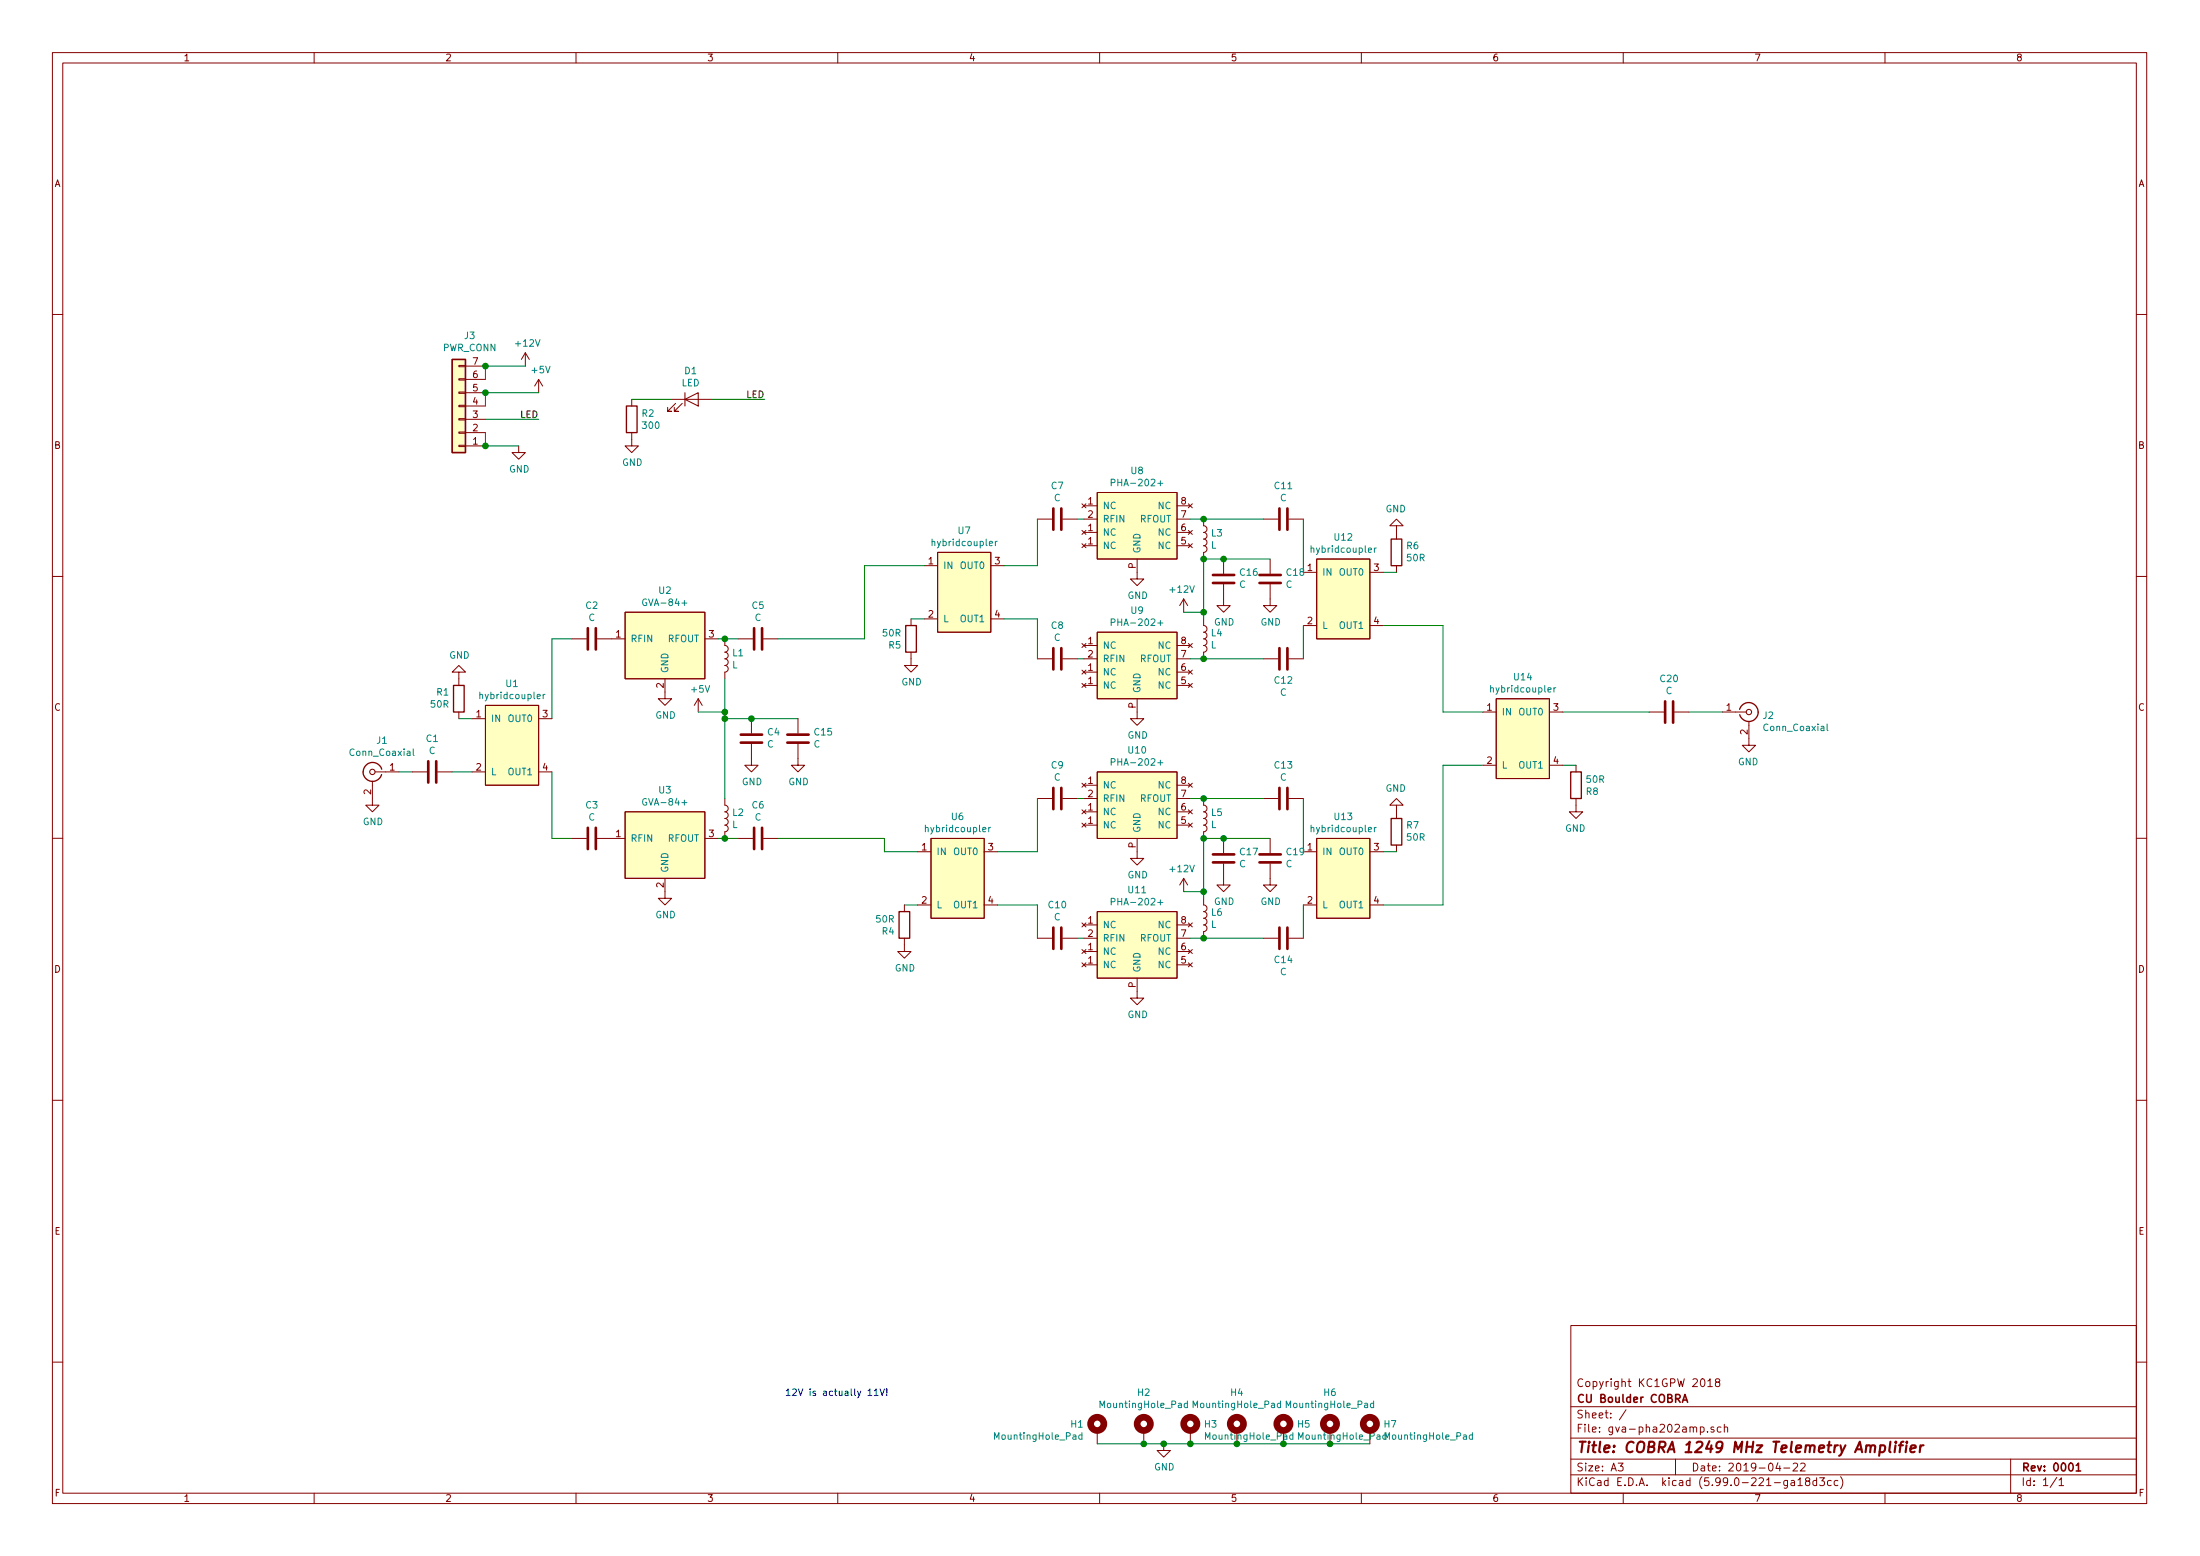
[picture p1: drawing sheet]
EESchema Schematic File Version 5
EELAYER 30 0
EELAYER END
$Descr A3 16535 11693
encoding utf-8
Sheet 1 1
Title "COBRA 1249 MHz Telemetry Amplifier"
Date "2019-04-22"
Rev "0001"
Comp "CU Boulder COBRA"
Comment1 "Copyright KC1GPW 2018"
Comment2 ""
Comment3 ""
Comment4 ""
Comment5 ""
Comment6 ""
Comment7 ""
Comment8 ""
Comment9 ""
$EndDescr
$Comp
L av3-rf-library:GVA-84+ U2
U 1 1
P 5000 4850
F 0 "U2" H 5000 5265 50  0000 C CNN
F 1 "GVA-84+" H 5000 5174 50  0000 C CNN
F 2 "Package_TO_SOT_SMD:SOT-89-3" H 5200 5150 50  0001 C CNN
F 3 "" H 5200 5150 50  0001 C CNN
	1    5000 4850
	1    0    0    -1  
$EndComp
$Comp
L av3-rf-library:GVA-84+ U3
U 1 1
P 5000 6350
F 0 "U3" H 5000 6765 50  0000 C CNN
F 1 "GVA-84+" H 5000 6674 50  0000 C CNN
F 2 "Package_TO_SOT_SMD:SOT-89-3" H 5200 6650 50  0001 C CNN
F 3 "" H 5200 6650 50  0001 C CNN
	1    5000 6350
	1    0    0    -1  
$EndComp
$Comp
L av3-rf-library:PHA-202+ U8
U 1 1
P 8550 3950
F 0 "U8" H 8550 4365 50  0000 C CNN
F 1 "PHA-202+" H 8550 4274 50  0000 C CNN
F 2 "gva-pha202amp:DL1636" H 8550 3950 50  0001 C CNN
F 3 "" H 8550 3950 50  0001 C CNN
	1    8550 3950
	1    0    0    -1  
$EndComp
$Comp
L av3-rf-library:PHA-202+ U9
U 1 1
P 8550 5000
F 0 "U9" H 8550 5415 50  0000 C CNN
F 1 "PHA-202+" H 8550 5324 50  0000 C CNN
F 2 "gva-pha202amp:DL1636" H 8550 5000 50  0001 C CNN
F 3 "" H 8550 5000 50  0001 C CNN
	1    8550 5000
	1    0    0    -1  
$EndComp
$Comp
L av3-rf-library:PHA-202+ U10
U 1 1
P 8550 6050
F 0 "U10" H 8550 6465 50  0000 C CNN
F 1 "PHA-202+" H 8550 6374 50  0000 C CNN
F 2 "gva-pha202amp:DL1636" H 8550 6050 50  0001 C CNN
F 3 "" H 8550 6050 50  0001 C CNN
	1    8550 6050
	1    0    0    -1  
$EndComp
$Comp
L av3-rf-library:PHA-202+ U11
U 1 1
P 8550 7100
F 0 "U11" H 8550 7515 50  0000 C CNN
F 1 "PHA-202+" H 8550 7424 50  0000 C CNN
F 2 "gva-pha202amp:DL1636" H 8550 7100 50  0001 C CNN
F 3 "" H 8550 7100 50  0001 C CNN
	1    8550 7100
	1    0    0    -1  
$EndComp
$Comp
L power:GND #PWR0101
U 1 1
P 8550 4300
F 0 "#PWR0101" H 8550 4050 50  0001 C CNN
F 1 "GND" H 8555 4127 50  0000 C CNN
F 2 "" H 8550 4300 50  0001 C CNN
F 3 "" H 8550 4300 50  0001 C CNN
	1    8550 4300
	1    0    0    -1  
$EndComp
$Comp
L power:GND #PWR0102
U 1 1
P 8550 7450
F 0 "#PWR0102" H 8550 7200 50  0001 C CNN
F 1 "GND" H 8555 7277 50  0000 C CNN
F 2 "" H 8550 7450 50  0001 C CNN
F 3 "" H 8550 7450 50  0001 C CNN
	1    8550 7450
	1    0    0    -1  
$EndComp
$Comp
L power:GND #PWR0103
U 1 1
P 8550 6400
F 0 "#PWR0103" H 8550 6150 50  0001 C CNN
F 1 "GND" H 8555 6227 50  0000 C CNN
F 2 "" H 8550 6400 50  0001 C CNN
F 3 "" H 8550 6400 50  0001 C CNN
	1    8550 6400
	1    0    0    -1  
$EndComp
$Comp
L power:GND #PWR0104
U 1 1
P 8550 5350
F 0 "#PWR0104" H 8550 5100 50  0001 C CNN
F 1 "GND" H 8555 5177 50  0000 C CNN
F 2 "" H 8550 5350 50  0001 C CNN
F 3 "" H 8550 5350 50  0001 C CNN
	1    8550 5350
	1    0    0    -1  
$EndComp
$Comp
L Device:C C2
U 1 1
P 4450 4800
F 0 "C2" V 4198 4800 50  0000 C CNN
F 1 "C" V 4289 4800 50  0000 C CNN
F 2 "Capacitor_SMD:C_0603_1608Metric_Pad1.05x0.95mm_HandSolder" H 4488 4650 50  0001 C CNN
F 3 "~" H 4450 4800 50  0001 C CNN
	1    4450 4800
	0    1    1    0   
$EndComp
$Comp
L Device:C C3
U 1 1
P 4450 6300
F 0 "C3" V 4198 6300 50  0000 C CNN
F 1 "C" V 4289 6300 50  0000 C CNN
F 2 "Capacitor_SMD:C_0603_1608Metric_Pad1.05x0.95mm_HandSolder" H 4488 6150 50  0001 C CNN
F 3 "~" H 4450 6300 50  0001 C CNN
	1    4450 6300
	0    1    1    0   
$EndComp
Wire Wire Line
	4300 4800 4150 4800
Wire Wire Line
	4150 4800 4150 5400
Wire Wire Line
	4150 5800 4150 6300
Wire Wire Line
	4150 6300 4300 6300
$Comp
L power:GND #PWR0106
U 1 1
P 5000 6700
F 0 "#PWR0106" H 5000 6450 50  0001 C CNN
F 1 "GND" H 5005 6527 50  0000 C CNN
F 2 "" H 5000 6700 50  0001 C CNN
F 3 "" H 5000 6700 50  0001 C CNN
	1    5000 6700
	1    0    0    -1  
$EndComp
$Comp
L power:GND #PWR0107
U 1 1
P 5000 5200
F 0 "#PWR0107" H 5000 4950 50  0001 C CNN
F 1 "GND" H 5005 5027 50  0000 C CNN
F 2 "" H 5000 5200 50  0001 C CNN
F 3 "" H 5000 5200 50  0001 C CNN
	1    5000 5200
	1    0    0    -1  
$EndComp
$Comp
L Device:C C5
U 1 1
P 5700 4800
F 0 "C5" V 5448 4800 50  0000 C CNN
F 1 "C" V 5539 4800 50  0000 C CNN
F 2 "Capacitor_SMD:C_0603_1608Metric_Pad1.05x0.95mm_HandSolder" H 5738 4650 50  0001 C CNN
F 3 "~" H 5700 4800 50  0001 C CNN
	1    5700 4800
	0    1    1    0   
$EndComp
$Comp
L Device:C C6
U 1 1
P 5700 6300
F 0 "C6" V 5448 6300 50  0000 C CNN
F 1 "C" V 5539 6300 50  0000 C CNN
F 2 "Capacitor_SMD:C_0603_1608Metric_Pad1.05x0.95mm_HandSolder" H 5738 6150 50  0001 C CNN
F 3 "~" H 5700 6300 50  0001 C CNN
	1    5700 6300
	0    1    1    0   
$EndComp
$Comp
L Device:L L2
U 1 1
P 5450 6150
F 0 "L2" H 5503 6196 50  0000 L CNN
F 1 "L" H 5503 6105 50  0000 L CNN
F 2 "Capacitor_SMD:C_0603_1608Metric_Pad1.05x0.95mm_HandSolder" H 5450 6150 50  0001 C CNN
F 3 "~" H 5450 6150 50  0001 C CNN
	1    5450 6150
	1    0    0    -1  
$EndComp
$Comp
L Device:L L1
U 1 1
P 5450 4950
F 0 "L1" H 5503 4996 50  0000 L CNN
F 1 "L" H 5503 4905 50  0000 L CNN
F 2 "Capacitor_SMD:C_0603_1608Metric_Pad1.05x0.95mm_HandSolder" H 5450 4950 50  0001 C CNN
F 3 "~" H 5450 4950 50  0001 C CNN
	1    5450 4950
	1    0    0    -1  
$EndComp
Wire Wire Line
	5400 4800 5450 4800
Connection ~ 5450 4800
Wire Wire Line
	5450 4800 5550 4800
Wire Wire Line
	5400 6300 5450 6300
Connection ~ 5450 6300
Wire Wire Line
	5450 6300 5550 6300
$Comp
L power:+5V #PWR0108
U 1 1
P 5250 5350
F 0 "#PWR0108" H 5250 5200 50  0001 C CNN
F 1 "+5V" H 5265 5523 50  0000 C CNN
F 2 "" H 5250 5350 50  0001 C CNN
F 3 "" H 5250 5350 50  0001 C CNN
	1    5250 5350
	1    0    0    -1  
$EndComp
Wire Wire Line
	5250 5350 5450 5350
$Comp
L Device:C C4
U 1 1
P 5650 5550
F 0 "C4" H 5535 5504 50  0000 R CNN
F 1 "C" H 5535 5595 50  0000 R CNN
F 2 "Capacitor_SMD:C_0603_1608Metric_Pad1.05x0.95mm_HandSolder" H 5688 5400 50  0001 C CNN
F 3 "~" H 5650 5550 50  0001 C CNN
	1    5650 5550
	-1   0    0    1   
$EndComp
Wire Wire Line
	5450 5400 5650 5400
$Comp
L power:GND #PWR0109
U 1 1
P 5650 5700
F 0 "#PWR0109" H 5650 5450 50  0001 C CNN
F 1 "GND" H 5655 5527 50  0000 C CNN
F 2 "" H 5650 5700 50  0001 C CNN
F 3 "" H 5650 5700 50  0001 C CNN
	1    5650 5700
	1    0    0    -1  
$EndComp
$Comp
L av3-rf-library:hybridcoupler U7
U 1 1
P 7250 4450
F 0 "U7" H 7250 4915 50  0000 C CNN
F 1 "hybridcoupler" H 7250 4824 50  0000 C CNN
F 2 "gva-pha202amp:hybrid-branchline-coupler-1249" H 7250 4800 50  0001 C CNN
F 3 "" H 7250 4800 50  0001 C CNN
	1    7250 4450
	1    0    0    -1  
$EndComp
$Comp
L Device:R R5
U 1 1
P 6850 4800
F 0 "R5" H 6780 4754 50  0000 R CNN
F 1 "50R" H 6780 4845 50  0000 R CNN
F 2 "Capacitor_SMD:C_0603_1608Metric_Pad1.05x0.95mm_HandSolder" V 6780 4800 50  0001 C CNN
F 3 "~" H 6850 4800 50  0001 C CNN
	1    6850 4800
	1    0    0    -1  
$EndComp
$Comp
L power:GND #PWR0112
U 1 1
P 6850 4950
F 0 "#PWR0112" H 6850 4700 50  0001 C CNN
F 1 "GND" H 6855 4777 50  0000 C CNN
F 2 "" H 6850 4950 50  0001 C CNN
F 3 "" H 6850 4950 50  0001 C CNN
	1    6850 4950
	1    0    0    -1  
$EndComp
Wire Wire Line
	6850 4650 6950 4650
$Comp
L av3-rf-library:hybridcoupler U6
U 1 1
P 7200 6600
F 0 "U6" H 7200 7065 50  0000 C CNN
F 1 "hybridcoupler" H 7200 6974 50  0000 C CNN
F 2 "gva-pha202amp:hybrid-branchline-coupler-1249" H 7200 6950 50  0001 C CNN
F 3 "" H 7200 6950 50  0001 C CNN
	1    7200 6600
	1    0    0    -1  
$EndComp
$Comp
L Device:R R4
U 1 1
P 6800 6950
F 0 "R4" H 6730 6904 50  0000 R CNN
F 1 "50R" H 6730 6995 50  0000 R CNN
F 2 "Capacitor_SMD:C_0603_1608Metric_Pad1.05x0.95mm_HandSolder" V 6730 6950 50  0001 C CNN
F 3 "~" H 6800 6950 50  0001 C CNN
	1    6800 6950
	1    0    0    -1  
$EndComp
$Comp
L power:GND #PWR0113
U 1 1
P 6800 7100
F 0 "#PWR0113" H 6800 6850 50  0001 C CNN
F 1 "GND" H 6805 6927 50  0000 C CNN
F 2 "" H 6800 7100 50  0001 C CNN
F 3 "" H 6800 7100 50  0001 C CNN
	1    6800 7100
	1    0    0    -1  
$EndComp
Wire Wire Line
	6800 6800 6900 6800
Wire Wire Line
	6650 6400 6900 6400
Wire Wire Line
	6500 4250 6950 4250
$Comp
L av3-rf-library:hybridcoupler U12
U 1 1
P 10100 4500
F 0 "U12" H 10100 4965 50  0000 C CNN
F 1 "hybridcoupler" H 10100 4874 50  0000 C CNN
F 2 "gva-pha202amp:hybrid-branchline-coupler-1249" H 10100 4850 50  0001 C CNN
F 3 "" H 10100 4850 50  0001 C CNN
	1    10100 4500
	1    0    0    -1  
$EndComp
$Comp
L Device:R R6
U 1 1
P 10500 4150
F 0 "R6" H 10430 4104 50  0000 R CNN
F 1 "50R" H 10430 4195 50  0000 R CNN
F 2 "Capacitor_SMD:C_1206_3216Metric_Pad1.42x1.75mm_HandSolder" V 10430 4150 50  0001 C CNN
F 3 "~" H 10500 4150 50  0001 C CNN
	1    10500 4150
	-1   0    0    1   
$EndComp
$Comp
L power:GND #PWR0114
U 1 1
P 10500 4000
F 0 "#PWR0114" H 10500 3750 50  0001 C CNN
F 1 "GND" H 10505 3827 50  0000 C CNN
F 2 "" H 10500 4000 50  0001 C CNN
F 3 "" H 10500 4000 50  0001 C CNN
	1    10500 4000
	-1   0    0    1   
$EndComp
Wire Wire Line
	10500 4300 10400 4300
$Comp
L av3-rf-library:hybridcoupler U13
U 1 1
P 10100 6600
F 0 "U13" H 10100 7065 50  0000 C CNN
F 1 "hybridcoupler" H 10100 6974 50  0000 C CNN
F 2 "gva-pha202amp:hybrid-branchline-coupler-1249" H 10100 6950 50  0001 C CNN
F 3 "" H 10100 6950 50  0001 C CNN
	1    10100 6600
	1    0    0    -1  
$EndComp
$Comp
L Device:R R7
U 1 1
P 10500 6250
F 0 "R7" H 10430 6204 50  0000 R CNN
F 1 "50R" H 10430 6295 50  0000 R CNN
F 2 "Capacitor_SMD:C_1206_3216Metric_Pad1.42x1.75mm_HandSolder" V 10430 6250 50  0001 C CNN
F 3 "~" H 10500 6250 50  0001 C CNN
	1    10500 6250
	-1   0    0    1   
$EndComp
$Comp
L power:GND #PWR0115
U 1 1
P 10500 6100
F 0 "#PWR0115" H 10500 5850 50  0001 C CNN
F 1 "GND" H 10505 5927 50  0000 C CNN
F 2 "" H 10500 6100 50  0001 C CNN
F 3 "" H 10500 6100 50  0001 C CNN
	1    10500 6100
	-1   0    0    1   
$EndComp
Wire Wire Line
	10500 6400 10400 6400
$Comp
L Device:R R8
U 1 1
P 11850 5900
F 0 "R8" H 11780 5854 50  0000 R CNN
F 1 "50R" H 11780 5945 50  0000 R CNN
F 2 "Capacitor_SMD:C_1206_3216Metric_Pad1.42x1.75mm_HandSolder" V 11780 5900 50  0001 C CNN
F 3 "~" H 11850 5900 50  0001 C CNN
	1    11850 5900
	-1   0    0    -1  
$EndComp
$Comp
L power:GND #PWR0116
U 1 1
P 11850 6050
F 0 "#PWR0116" H 11850 5800 50  0001 C CNN
F 1 "GND" H 11855 5877 50  0000 C CNN
F 2 "" H 11850 6050 50  0001 C CNN
F 3 "" H 11850 6050 50  0001 C CNN
	1    11850 6050
	-1   0    0    -1  
$EndComp
Wire Wire Line
	11850 5750 11750 5750
$Comp
L Device:C C7
U 1 1
P 7950 3900
F 0 "C7" V 7698 3900 50  0000 C CNN
F 1 "C" V 7789 3900 50  0000 C CNN
F 2 "Capacitor_SMD:C_0603_1608Metric_Pad1.05x0.95mm_HandSolder" H 7988 3750 50  0001 C CNN
F 3 "~" H 7950 3900 50  0001 C CNN
	1    7950 3900
	0    1    1    0   
$EndComp
$Comp
L Device:C C8
U 1 1
P 7950 4950
F 0 "C8" V 7698 4950 50  0000 C CNN
F 1 "C" V 7789 4950 50  0000 C CNN
F 2 "Capacitor_SMD:C_0603_1608Metric_Pad1.05x0.95mm_HandSolder" H 7988 4800 50  0001 C CNN
F 3 "~" H 7950 4950 50  0001 C CNN
	1    7950 4950
	0    1    1    0   
$EndComp
$Comp
L Device:C C9
U 1 1
P 7950 6000
F 0 "C9" V 7698 6000 50  0000 C CNN
F 1 "C" V 7789 6000 50  0000 C CNN
F 2 "Capacitor_SMD:C_0603_1608Metric_Pad1.05x0.95mm_HandSolder" H 7988 5850 50  0001 C CNN
F 3 "~" H 7950 6000 50  0001 C CNN
	1    7950 6000
	0    1    1    0   
$EndComp
$Comp
L Device:C C10
U 1 1
P 7950 7050
F 0 "C10" V 7698 7050 50  0000 C CNN
F 1 "C" V 7789 7050 50  0000 C CNN
F 2 "Capacitor_SMD:C_0603_1608Metric_Pad1.05x0.95mm_HandSolder" H 7988 6900 50  0001 C CNN
F 3 "~" H 7950 7050 50  0001 C CNN
	1    7950 7050
	0    1    1    0   
$EndComp
Wire Wire Line
	7500 6400 7800 6400
Wire Wire Line
	7800 6400 7800 6000
Wire Wire Line
	8100 6000 8150 6000
Wire Wire Line
	7500 6800 7800 6800
Wire Wire Line
	7800 6800 7800 7050
Wire Wire Line
	8100 7050 8150 7050
Wire Wire Line
	7550 4650 7800 4650
Wire Wire Line
	7800 4650 7800 4950
Wire Wire Line
	8100 4950 8150 4950
Wire Wire Line
	7550 4250 7800 4250
Wire Wire Line
	7800 4250 7800 3900
Wire Wire Line
	8100 3900 8150 3900
$Comp
L Device:L L3
U 1 1
P 9050 4050
F 0 "L3" H 9103 4096 50  0000 L CNN
F 1 "L" H 9103 4005 50  0000 L CNN
F 2 "Capacitor_SMD:C_0805_2012Metric_Pad1.15x1.40mm_HandSolder" H 9050 4050 50  0001 C CNN
F 3 "~" H 9050 4050 50  0001 C CNN
	1    9050 4050
	1    0    0    -1  
$EndComp
$Comp
L Device:L L4
U 1 1
P 9050 4800
F 0 "L4" H 9102 4846 50  0000 L CNN
F 1 "L" H 9102 4755 50  0000 L CNN
F 2 "Capacitor_SMD:C_0805_2012Metric_Pad1.15x1.40mm_HandSolder" H 9050 4800 50  0001 C CNN
F 3 "~" H 9050 4800 50  0001 C CNN
	1    9050 4800
	1    0    0    -1  
$EndComp
$Comp
L Device:C C11
U 1 1
P 9650 3900
F 0 "C11" V 9398 3900 50  0000 C CNN
F 1 "C" V 9489 3900 50  0000 C CNN
F 2 "Capacitor_SMD:C_0603_1608Metric_Pad1.05x0.95mm_HandSolder" H 9688 3750 50  0001 C CNN
F 3 "~" H 9650 3900 50  0001 C CNN
	1    9650 3900
	0    1    1    0   
$EndComp
$Comp
L Device:C C12
U 1 1
P 9650 4950
F 0 "C12" V 9810 4950 50  0000 C CNN
F 1 "C" V 9901 4950 50  0000 C CNN
F 2 "Capacitor_SMD:C_0603_1608Metric_Pad1.05x0.95mm_HandSolder" H 9688 4800 50  0001 C CNN
F 3 "~" H 9650 4950 50  0001 C CNN
	1    9650 4950
	0    1    1    0   
$EndComp
Wire Wire Line
	8950 4950 9050 4950
Wire Wire Line
	9800 4950 9800 4700
Connection ~ 9050 4950
Wire Wire Line
	9050 4950 9500 4950
Wire Wire Line
	9800 4300 9800 3900
Wire Wire Line
	8950 3900 9050 3900
Connection ~ 9050 3900
Wire Wire Line
	9050 3900 9500 3900
Wire Wire Line
	8900 4600 9050 4600
$Comp
L Device:L L5
U 1 1
P 9050 6150
F 0 "L5" H 9103 6196 50  0000 L CNN
F 1 "L" H 9103 6105 50  0000 L CNN
F 2 "Capacitor_SMD:C_0805_2012Metric_Pad1.15x1.40mm_HandSolder" H 9050 6150 50  0001 C CNN
F 3 "~" H 9050 6150 50  0001 C CNN
	1    9050 6150
	1    0    0    -1  
$EndComp
$Comp
L Device:L L6
U 1 1
P 9050 6900
F 0 "L6" H 9103 6946 50  0000 L CNN
F 1 "L" H 9103 6855 50  0000 L CNN
F 2 "Capacitor_SMD:C_0805_2012Metric_Pad1.15x1.40mm_HandSolder" H 9050 6900 50  0001 C CNN
F 3 "~" H 9050 6900 50  0001 C CNN
	1    9050 6900
	1    0    0    -1  
$EndComp
$Comp
L Device:C C13
U 1 1
P 9650 6000
F 0 "C13" V 9398 6000 50  0000 C CNN
F 1 "C" V 9489 6000 50  0000 C CNN
F 2 "Capacitor_SMD:C_0603_1608Metric_Pad1.05x0.95mm_HandSolder" H 9688 5850 50  0001 C CNN
F 3 "~" H 9650 6000 50  0001 C CNN
	1    9650 6000
	0    1    1    0   
$EndComp
$Comp
L Device:C C14
U 1 1
P 9650 7050
F 0 "C14" V 9810 7050 50  0000 C CNN
F 1 "C" V 9901 7050 50  0000 C CNN
F 2 "Capacitor_SMD:C_0603_1608Metric_Pad1.05x0.95mm_HandSolder" H 9688 6900 50  0001 C CNN
F 3 "~" H 9650 7050 50  0001 C CNN
	1    9650 7050
	0    1    1    0   
$EndComp
Wire Wire Line
	8950 7050 9050 7050
Connection ~ 9050 7050
Wire Wire Line
	9050 7050 9500 7050
Wire Wire Line
	8950 6000 9050 6000
Connection ~ 9050 6000
Wire Wire Line
	9050 6000 9500 6000
$Comp
L power:+12V #PWR0118
U 1 1
P 8900 6700
F 0 "#PWR0118" H 8900 6550 50  0001 C CNN
F 1 "+12V" H 8915 6873 50  0000 C CNN
F 2 "" H 8900 6700 50  0001 C CNN
F 3 "" H 8900 6700 50  0001 C CNN
	1    8900 6700
	-1   0    0    -1  
$EndComp
Wire Wire Line
	8900 6700 9050 6700
Wire Wire Line
	9800 6000 9800 6400
Wire Wire Line
	9800 6800 9800 7050
Wire Wire Line
	10850 5350 11150 5350
Wire Wire Line
	10850 5750 11150 5750
$Comp
L Connector:Conn_Coaxial J2
U 1 1
P 13150 5350
F 0 "J2" H 13250 5325 50  0000 L CNN
F 1 "Conn_Coaxial" H 13250 5234 50  0000 L CNN
F 2 "Connector_Coaxial:SMA_Amphenol_132289_EdgeMount" H 13150 5350 50  0001 C CNN
F 3 " ~" H 13150 5350 50  0001 C CNN
	1    13150 5350
	1    0    0    -1  
$EndComp
$Comp
L power:GND #PWR0119
U 1 1
P 13150 5550
F 0 "#PWR0119" H 13150 5300 50  0001 C CNN
F 1 "GND" H 13155 5377 50  0000 C CNN
F 2 "" H 13150 5550 50  0001 C CNN
F 3 "" H 13150 5550 50  0001 C CNN
	1    13150 5550
	-1   0    0    -1  
$EndComp
Connection ~ 5450 5350
Wire Wire Line
	10400 6800 10850 6800
Wire Wire Line
	10850 6800 10850 5750
Wire Wire Line
	10850 5350 10850 4700
Wire Wire Line
	10850 4700 10400 4700
$Comp
L Device:C C20
U 1 1
P 12550 5350
F 0 "C20" V 12298 5350 50  0000 C CNN
F 1 "C" V 12389 5350 50  0000 C CNN
F 2 "Capacitor_SMD:C_0805_2012Metric" H 12588 5200 50  0001 C CNN
F 3 "~" H 12550 5350 50  0001 C CNN
	1    12550 5350
	0    1    1    0   
$EndComp
Wire Wire Line
	11750 5350 12400 5350
Wire Wire Line
	12700 5350 12950 5350
$Comp
L Device:C C18
U 1 1
P 9550 4350
F 0 "C18" H 9435 4304 50  0000 R CNN
F 1 "C" H 9435 4395 50  0000 R CNN
F 2 "Capacitor_SMD:C_0603_1608Metric_Pad1.05x0.95mm_HandSolder" H 9588 4200 50  0001 C CNN
F 3 "~" H 9550 4350 50  0001 C CNN
	1    9550 4350
	-1   0    0    1   
$EndComp
Wire Wire Line
	9050 4200 9200 4200
$Comp
L power:GND #PWR0110
U 1 1
P 9550 4500
F 0 "#PWR0110" H 9550 4250 50  0001 C CNN
F 1 "GND" H 9555 4327 50  0000 C CNN
F 2 "" H 9550 4500 50  0001 C CNN
F 3 "" H 9550 4500 50  0001 C CNN
	1    9550 4500
	1    0    0    -1  
$EndComp
Connection ~ 9050 4600
Wire Wire Line
	9050 4600 9050 4650
Wire Wire Line
	9050 4200 9050 4600
Connection ~ 9050 4200
$Comp
L power:+12V #PWR0117
U 1 1
P 8900 4600
F 0 "#PWR0117" H 8900 4450 50  0001 C CNN
F 1 "+12V" H 8915 4773 50  0000 C CNN
F 2 "" H 8900 4600 50  0001 C CNN
F 3 "" H 8900 4600 50  0001 C CNN
	1    8900 4600
	-1   0    0    -1  
$EndComp
Wire Wire Line
	9050 6300 9050 6700
$Comp
L Device:C C19
U 1 1
P 9550 6450
F 0 "C19" H 9435 6404 50  0000 R CNN
F 1 "C" H 9435 6495 50  0000 R CNN
F 2 "Capacitor_SMD:C_0603_1608Metric_Pad1.05x0.95mm_HandSolder" H 9588 6300 50  0001 C CNN
F 3 "~" H 9550 6450 50  0001 C CNN
	1    9550 6450
	-1   0    0    1   
$EndComp
Wire Wire Line
	9050 6300 9200 6300
$Comp
L power:GND #PWR0111
U 1 1
P 9550 6600
F 0 "#PWR0111" H 9550 6350 50  0001 C CNN
F 1 "GND" H 9555 6427 50  0000 C CNN
F 2 "" H 9550 6600 50  0001 C CNN
F 3 "" H 9550 6600 50  0001 C CNN
	1    9550 6600
	1    0    0    -1  
$EndComp
Wire Wire Line
	5450 5350 5450 5400
Connection ~ 5450 5400
Wire Wire Line
	5450 5400 5450 6000
Wire Wire Line
	5450 5100 5450 5350
Connection ~ 9050 6300
Wire Wire Line
	6500 4800 6500 4250
Wire Wire Line
	5850 4800 6500 4800
Wire Wire Line
	6650 6300 6650 6400
Wire Wire Line
	5850 6300 6650 6300
Connection ~ 9050 6700
Wire Wire Line
	9050 6700 9050 6750
$Comp
L Device:C C16
U 1 1
P 9200 4350
F 0 "C16" H 9085 4304 50  0000 R CNN
F 1 "C" H 9085 4395 50  0000 R CNN
F 2 "Capacitor_SMD:C_0603_1608Metric_Pad1.05x0.95mm_HandSolder" H 9238 4200 50  0001 C CNN
F 3 "~" H 9200 4350 50  0001 C CNN
	1    9200 4350
	-1   0    0    1   
$EndComp
$Comp
L power:GND #PWR0121
U 1 1
P 9200 4500
F 0 "#PWR0121" H 9200 4250 50  0001 C CNN
F 1 "GND" H 9205 4327 50  0000 C CNN
F 2 "" H 9200 4500 50  0001 C CNN
F 3 "" H 9200 4500 50  0001 C CNN
	1    9200 4500
	1    0    0    -1  
$EndComp
Connection ~ 9200 4200
Wire Wire Line
	9200 4200 9550 4200
$Comp
L Device:C C17
U 1 1
P 9200 6450
F 0 "C17" H 9085 6404 50  0000 R CNN
F 1 "C" H 9085 6495 50  0000 R CNN
F 2 "Capacitor_SMD:C_0603_1608Metric_Pad1.05x0.95mm_HandSolder" H 9238 6300 50  0001 C CNN
F 3 "~" H 9200 6450 50  0001 C CNN
	1    9200 6450
	-1   0    0    1   
$EndComp
$Comp
L power:GND #PWR0122
U 1 1
P 9200 6600
F 0 "#PWR0122" H 9200 6350 50  0001 C CNN
F 1 "GND" H 9205 6427 50  0000 C CNN
F 2 "" H 9200 6600 50  0001 C CNN
F 3 "" H 9200 6600 50  0001 C CNN
	1    9200 6600
	1    0    0    -1  
$EndComp
Connection ~ 9200 6300
Wire Wire Line
	9200 6300 9550 6300
Text Notes 5900 10500 0    50   ~ 0
12V is actually 11V!
$Comp
L Device:C C15
U 1 1
P 6000 5550
F 0 "C15" H 5885 5504 50  0000 R CNN
F 1 "C" H 5885 5595 50  0000 R CNN
F 2 "Capacitor_SMD:C_0603_1608Metric_Pad1.05x0.95mm_HandSolder" H 6038 5400 50  0001 C CNN
F 3 "~" H 6000 5550 50  0001 C CNN
	1    6000 5550
	-1   0    0    1   
$EndComp
$Comp
L power:GND #PWR0123
U 1 1
P 6000 5700
F 0 "#PWR0123" H 6000 5450 50  0001 C CNN
F 1 "GND" H 6005 5527 50  0000 C CNN
F 2 "" H 6000 5700 50  0001 C CNN
F 3 "" H 6000 5700 50  0001 C CNN
	1    6000 5700
	1    0    0    -1  
$EndComp
Wire Wire Line
	6000 5400 5650 5400
Connection ~ 5650 5400
$Comp
L av3-rf-library:hybridcoupler U14
U 1 1
P 11450 5550
F 0 "U14" H 11450 6015 50  0000 C CNN
F 1 "hybridcoupler" H 11450 5924 50  0000 C CNN
F 2 "gva-pha202amp:hybrid-branchline-coupler-1249" H 11450 5900 50  0001 C CNN
F 3 "" H 11450 5900 50  0001 C CNN
	1    11450 5550
	1    0    0    -1  
$EndComp
$Comp
L Connector_Generic:Conn_01x07 J3
U 1 1
P 3450 3050
F 0 "J3" H 3368 2525 50  0000 C CNN
F 1 "PWR_CONN" H 3368 2616 50  0000 C CNN
F 2 "Connector_PinHeader_2.54mm:PinHeader_1x07_P2.54mm_Horizontal" H 3450 3050 50  0001 C CNN
F 3 "~" H 3450 3050 50  0001 C CNN
	1    3450 3050
	-1   0    0    1   
$EndComp
$Comp
L power:GND #PWR01
U 1 1
P 3900 3350
F 0 "#PWR01" H 3900 3100 50  0001 C CNN
F 1 "GND" H 3905 3177 50  0000 C CNN
F 2 "" H 3900 3350 50  0001 C CNN
F 3 "" H 3900 3350 50  0001 C CNN
	1    3900 3350
	1    0    0    -1  
$EndComp
Wire Wire Line
	3650 3250 3650 3350
Wire Wire Line
	3650 3350 3900 3350
Connection ~ 3650 3350
$Comp
L power:+12V #PWR02
U 1 1
P 3950 2750
F 0 "#PWR02" H 3950 2600 50  0001 C CNN
F 1 "+12V" H 3965 2923 50  0000 C CNN
F 2 "" H 3950 2750 50  0001 C CNN
F 3 "" H 3950 2750 50  0001 C CNN
	1    3950 2750
	1    0    0    -1  
$EndComp
Wire Wire Line
	3650 2850 3650 2750
Wire Wire Line
	3650 2750 3950 2750
Connection ~ 3650 2750
$Comp
L power:+5V #PWR03
U 1 1
P 4050 2950
F 0 "#PWR03" H 4050 2800 50  0001 C CNN
F 1 "+5V" H 4065 3123 50  0000 C CNN
F 2 "" H 4050 2950 50  0001 C CNN
F 3 "" H 4050 2950 50  0001 C CNN
	1    4050 2950
	1    0    0    -1  
$EndComp
Wire Wire Line
	4050 2950 3650 2950
Wire Wire Line
	3650 2950 3650 3050
Connection ~ 3650 2950
Wire Wire Line
	3650 3150 4050 3150
Text Label 4050 3150 2    50   ~ 0
LED
Text Label 5750 3000 2    50   ~ 0
LED
$Comp
L Device:LED D1
U 1 1
P 5200 3000
F 0 "D1" H 5193 3216 50  0000 C CNN
F 1 "LED" H 5193 3125 50  0000 C CNN
F 2 "LED_SMD:LED_0603_1608Metric" H 5200 3000 50  0001 C CNN
F 3 "~" H 5200 3000 50  0001 C CNN
	1    5200 3000
	1    0    0    -1  
$EndComp
Wire Wire Line
	5750 3000 5350 3000
$Comp
L Device:R R2
U 1 1
P 4750 3150
F 0 "R2" H 4820 3196 50  0000 L CNN
F 1 "300" H 4820 3105 50  0000 L CNN
F 2 "Resistor_SMD:R_0603_1608Metric" V 4680 3150 50  0001 C CNN
F 3 "~" H 4750 3150 50  0001 C CNN
	1    4750 3150
	1    0    0    -1  
$EndComp
Wire Wire Line
	5050 3000 4750 3000
$Comp
L power:GND #PWR04
U 1 1
P 4750 3300
F 0 "#PWR04" H 4750 3050 50  0001 C CNN
F 1 "GND" H 4755 3127 50  0000 C CNN
F 2 "" H 4750 3300 50  0001 C CNN
F 3 "" H 4750 3300 50  0001 C CNN
	1    4750 3300
	1    0    0    -1  
$EndComp
$Comp
L Mechanical:MountingHole_Pad H3
U 1 1
P 8950 10750
F 0 "H3" H 9050 10799 50  0000 L CNN
F 1 "MountingHole_Pad" H 9050 10708 50  0000 L CNN
F 2 "MountingHole:MountingHole_2.2mm_M2_Pad_Via" H 8950 10750 50  0001 C CNN
F 3 "~" H 8950 10750 50  0001 C CNN
	1    8950 10750
	1    0    0    -1  
$EndComp
$Comp
L Mechanical:MountingHole_Pad H2
U 1 1
P 8600 10750
F 0 "H2" H 8600 11037 50  0000 C CNN
F 1 "MountingHole_Pad" H 8600 10946 50  0000 C CNN
F 2 "MountingHole:MountingHole_2.2mm_M2_Pad_Via" H 8600 10750 50  0001 C CNN
F 3 "~" H 8600 10750 50  0001 C CNN
	1    8600 10750
	1    0    0    -1  
$EndComp
$Comp
L Mechanical:MountingHole_Pad H1
U 1 1
P 8250 10750
F 0 "H1" H 8151 10799 50  0000 R CNN
F 1 "MountingHole_Pad" H 8151 10708 50  0000 R CNN
F 2 "MountingHole:MountingHole_2.2mm_M2_Pad_Via" H 8250 10750 50  0001 C CNN
F 3 "~" H 8250 10750 50  0001 C CNN
	1    8250 10750
	1    0    0    -1  
$EndComp
$Comp
L Mechanical:MountingHole_Pad H4
U 1 1
P 9300 10750
F 0 "H4" H 9300 11037 50  0000 C CNN
F 1 "MountingHole_Pad" H 9300 10946 50  0000 C CNN
F 2 "MountingHole:MountingHole_2.2mm_M2_Pad_Via" H 9300 10750 50  0001 C CNN
F 3 "~" H 9300 10750 50  0001 C CNN
	1    9300 10750
	1    0    0    -1  
$EndComp
Wire Wire Line
	8250 10850 8600 10850
Connection ~ 8600 10850
Wire Wire Line
	8600 10850 8750 10850
Connection ~ 8950 10850
Wire Wire Line
	8950 10850 9300 10850
$Comp
L power:GND #PWR05
U 1 1
P 8750 10850
F 0 "#PWR05" H 8750 10600 50  0001 C CNN
F 1 "GND" H 8755 10677 50  0000 C CNN
F 2 "" H 8750 10850 50  0001 C CNN
F 3 "" H 8750 10850 50  0001 C CNN
	1    8750 10850
	1    0    0    -1  
$EndComp
Connection ~ 8750 10850
Wire Wire Line
	8750 10850 8950 10850
$Comp
L Device:R R1
U 1 1
P 3450 5250
F 0 "R1" H 3381 5204 50  0000 R CNN
F 1 "50R" H 3381 5295 50  0000 R CNN
F 2 "Capacitor_SMD:C_0603_1608Metric_Pad1.05x0.95mm_HandSolder" V 3380 5250 50  0001 C CNN
F 3 "~" H 3450 5250 50  0001 C CNN
	1    3450 5250
	1    0    0    1   
$EndComp
$Comp
L av3-rf-library:hybridcoupler U1
U 1 1
P 3850 5600
F 0 "U1" H 3850 6065 50  0000 C CNN
F 1 "hybridcoupler" H 3850 5974 50  0000 C CNN
F 2 "gva-pha202amp:hybrid-branchline-coupler-1249" H 3850 5950 50  0001 C CNN
F 3 "" H 3850 5950 50  0001 C CNN
	1    3850 5600
	1    0    0    -1  
$EndComp
$Comp
L power:GND #PWR0120
U 1 1
P 2800 6000
F 0 "#PWR0120" H 2800 5750 50  0001 C CNN
F 1 "GND" H 2805 5827 50  0000 C CNN
F 2 "" H 2800 6000 50  0001 C CNN
F 3 "" H 2800 6000 50  0001 C CNN
	1    2800 6000
	1    0    0    -1  
$EndComp
$Comp
L Connector:Conn_Coaxial J1
U 1 1
P 2800 5800
F 0 "J1" H 2728 6038 50  0000 C CNN
F 1 "Conn_Coaxial" H 2728 5947 50  0000 C CNN
F 2 "Connector_Coaxial:SMA_Amphenol_132289_EdgeMount" H 2800 5800 50  0001 C CNN
F 3 " ~" H 2800 5800 50  0001 C CNN
	1    2800 5800
	-1   0    0    -1  
$EndComp
Wire Wire Line
	3450 5400 3550 5400
$Comp
L power:GND #PWR0105
U 1 1
P 3450 5100
F 0 "#PWR0105" H 3450 4850 50  0001 C CNN
F 1 "GND" H 3455 4927 50  0000 C CNN
F 2 "" H 3450 5100 50  0001 C CNN
F 3 "" H 3450 5100 50  0001 C CNN
	1    3450 5100
	1    0    0    1   
$EndComp
Wire Wire Line
	3100 5800 3000 5800
Wire Wire Line
	3550 5800 3400 5800
$Comp
L Device:C C1
U 1 1
P 3250 5800
F 0 "C1" V 2998 5800 50  0000 C CNN
F 1 "C" V 3089 5800 50  0000 C CNN
F 2 "Capacitor_SMD:C_0805_2012Metric" H 3288 5650 50  0001 C CNN
F 3 "~" H 3250 5800 50  0001 C CNN
	1    3250 5800
	0    1    1    0   
$EndComp
$Comp
L Mechanical:MountingHole_Pad H5
U 1 1
P 9650 10750
F 0 "H5" H 9750 10799 50  0000 L CNN
F 1 "MountingHole_Pad" H 9750 10708 50  0000 L CNN
F 2 "MountingHole:MountingHole_2.2mm_M2_Pad_Via" H 9650 10750 50  0001 C CNN
F 3 "~" H 9650 10750 50  0001 C CNN
	1    9650 10750
	1    0    0    -1  
$EndComp
$Comp
L Mechanical:MountingHole_Pad H6
U 1 1
P 10000 10750
F 0 "H6" H 10000 11037 50  0000 C CNN
F 1 "MountingHole_Pad" H 10000 10946 50  0000 C CNN
F 2 "MountingHole:MountingHole_2.2mm_M2_Pad_Via" H 10000 10750 50  0001 C CNN
F 3 "~" H 10000 10750 50  0001 C CNN
	1    10000 10750
	1    0    0    -1  
$EndComp
Wire Wire Line
	9300 10850 9650 10850
Connection ~ 9300 10850
Connection ~ 9650 10850
Wire Wire Line
	9650 10850 10000 10850
$Comp
L Mechanical:MountingHole_Pad H7
U 1 1
P 10300 10750
F 0 "H7" H 10400 10799 50  0000 L CNN
F 1 "MountingHole_Pad" H 10400 10708 50  0000 L CNN
F 2 "MountingHole:MountingHole_2.2mm_M2_Pad_Via" H 10300 10750 50  0001 C CNN
F 3 "~" H 10300 10750 50  0001 C CNN
	1    10300 10750
	1    0    0    -1  
$EndComp
Wire Wire Line
	10300 10850 10000 10850
Connection ~ 10000 10850
$EndSCHEMATC
